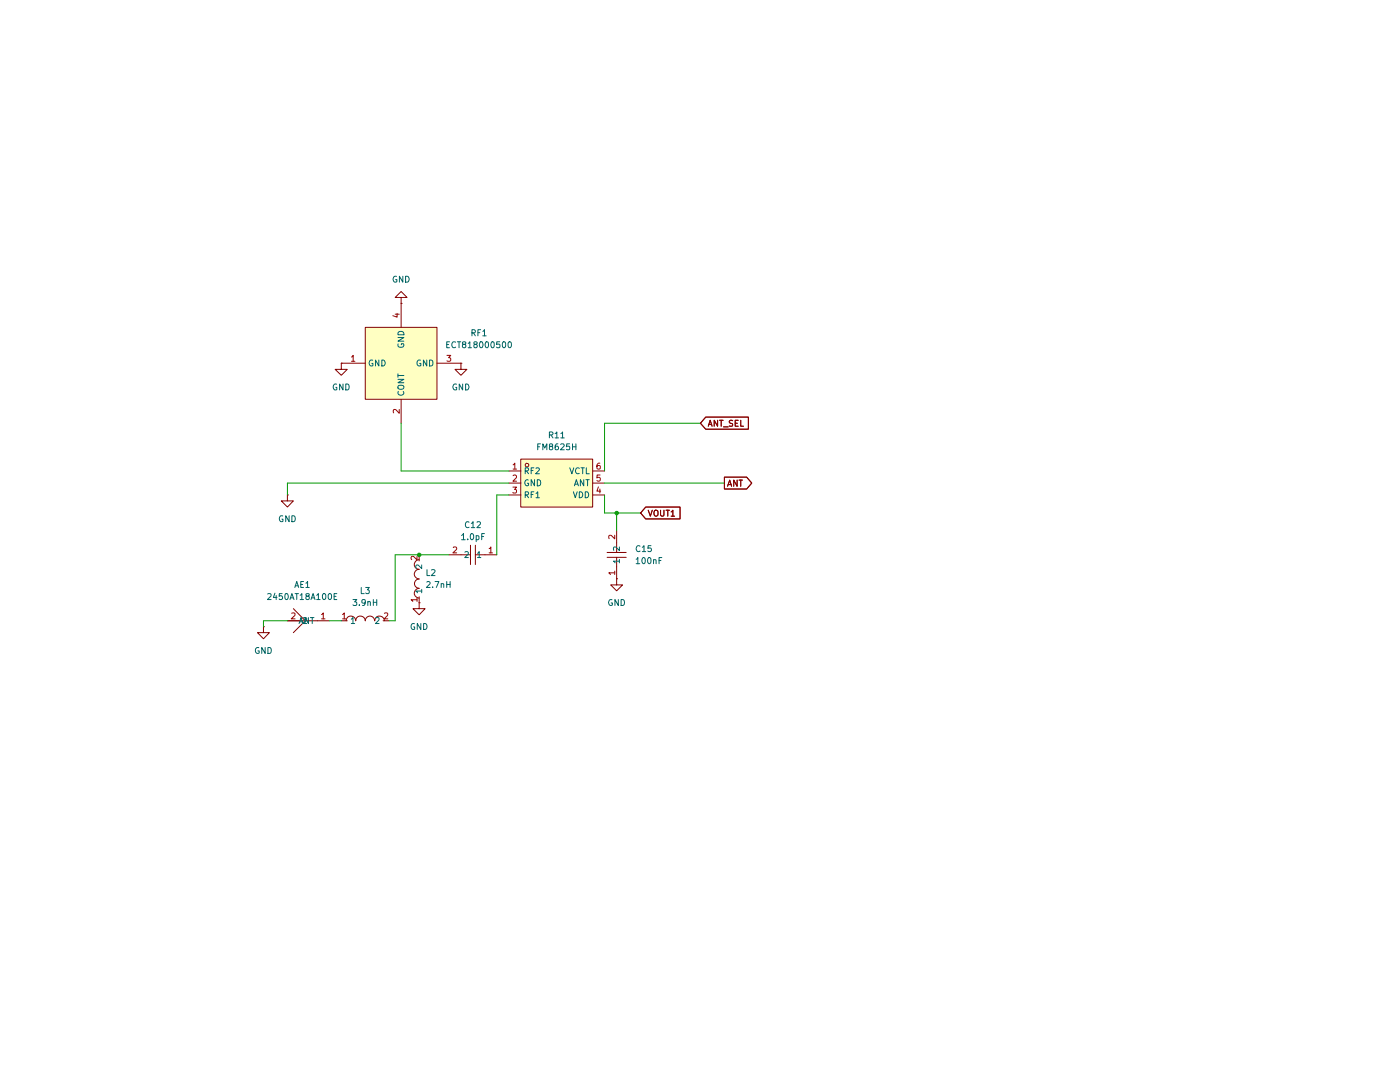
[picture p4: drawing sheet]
(kicad_sch
 (version 20260306)
 (generator "eeschema")
 (generator_version "10.0")
 (paper "A4")
 (lib_symbols
  (symbol "EasyEDA2Kicad:2450AT18A100E" (exclude_from_sim no) (in_bom yes) (on_board yes)
   (in_pos_files yes)
   (duplicate_pin_numbers_are_jumpers no)
   (property "Reference" "AE" (at 0 8.89 0) (show_name no) (do_not_autoplace no) (effects (font (size 1.27 1.27))))
   (property "Value" "2450AT18A100E" (at 0 -10.16 0) (show_name no) (do_not_autoplace no) (effects (font (size 1.27 1.27))))
   (property "Footprint" "easyeda2kicad:ANT-SMD_L3.2-W1.6" (at 0 -12.7 0) (show_name no) (do_not_autoplace no) (hide yes) (effects (font (size 1.27 1.27))))
   (property "Datasheet" "https://lcsc.com/product-detail/RF-Antenna_JOHANSON_2450AT18A100E_2450AT18A100E_C89334.html" (at 0 -15.24 0) (show_name no) (do_not_autoplace no) (hide yes) (effects (font (size 1.27 1.27))))
   (property "Description" "Mini 2.45 GHz Antenna, Johanson Technology" (at 0 0 0) (show_name no) (do_not_autoplace no) (hide yes) (effects (font (size 1.27 1.27))))
   (property "Manufacturer" "JOHANSON(约翰逊)" (at 0 -17.78 0) (show_name no) (do_not_autoplace no) (hide yes) (effects (font (size 1.27 1.27))))
   (property "MPN" "2450AT18A100E" (at 0 -20.32 0) (show_name no) (do_not_autoplace no) (hide yes) (effects (font (size 1.27 1.27))))
   (property "LCSC Part" "C89334" (at 0 -22.86 0) (show_name no) (do_not_autoplace no) (hide yes) (effects (font (size 1.27 1.27))))
   (symbol "2450AT18A100E_0_1"
    (polyline (pts (xy 0 0) (xy -2.54 2.54)) (stroke (width 0) (type default)) (fill (type none)))
    (polyline (pts (xy 0 0) (xy 0 3.81)) (stroke (width 0) (type default)) (fill (type none)))
    (polyline (pts (xy 0 0) (xy 0 -2.54)) (stroke (width 0) (type default)) (fill (type none)))
    (polyline (pts (xy 2.54 2.54) (xy 0 0)) (stroke (width 0) (type default)) (fill (type none)))
    (pin unspecified line (at 0 -5.08 90) (length 2.54) (name "ANT" (effects (font (size 1.27 1.27)))) (number "1" (effects (font (size 1.27 1.27)))))
    (pin unspecified line (at 0 3.81 270) (length 2.54) (name "2" (effects (font (size 1.27 1.27)))) (number "2" (effects (font (size 1.27 1.27))))))
   (embedded_fonts no))
  (symbol "EasyEDA2Kicad:CC0603KRX7R9BB104" (exclude_from_sim no) (in_bom yes) (on_board yes)
   (in_pos_files yes)
   (duplicate_pin_numbers_are_jumpers no)
   (property "Reference" "C" (at 0 5.08 0) (show_name no) (do_not_autoplace no) (effects (font (size 1.27 1.27))))
   (property "Value" "CC0603KRX7R9BB104" (at 0 -5.08 0) (show_name no) (do_not_autoplace no) (effects (font (size 1.27 1.27))))
   (property "Footprint" "easyeda2kicad:C0603" (at 0 -7.62 0) (show_name no) (do_not_autoplace no) (hide yes) (effects (font (size 1.27 1.27))))
   (property "Datasheet" "https://lcsc.com/product-detail/Multilayer-Ceramic-Capacitors-MLCC-SMD-SMT_100nF-104-10-50V_C14663.html" (at 0 -10.16 0) (show_name no) (do_not_autoplace no) (hide yes) (effects (font (size 1.27 1.27))))
   (property "Description" "100nF (104) ±10% 50V" (at 0 0 0) (show_name no) (do_not_autoplace no) (hide yes) (effects (font (size 1.27 1.27))))
   (property "Manufacturer" "YAGEO(国巨)" (at 0 -12.7 0) (show_name no) (do_not_autoplace no) (hide yes) (effects (font (size 1.27 1.27))))
   (property "MPN" "CC0603KRX7R9BB104" (at 0 -15.24 0) (show_name no) (do_not_autoplace no) (hide yes) (effects (font (size 1.27 1.27))))
   (property "LCSC Part" "C14663" (at 0 -17.78 0) (show_name no) (do_not_autoplace no) (hide yes) (effects (font (size 1.27 1.27))))
   (symbol "CC0603KRX7R9BB104_0_1"
    (polyline (pts (xy -0.51 0) (xy -2.54 0)) (stroke (width 0) (type default)) (fill (type none)))
    (polyline (pts (xy -0.51 -2.03) (xy -0.51 2.03)) (stroke (width 0) (type default)) (fill (type none)))
    (polyline (pts (xy 0.51 2.03) (xy 0.51 -2.03)) (stroke (width 0) (type default)) (fill (type none)))
    (polyline (pts (xy 2.54 0) (xy 0.51 0)) (stroke (width 0) (type default)) (fill (type none)))
    (pin unspecified line (at -5.08 0 0) (length 2.54) (name "1" (effects (font (size 1.27 1.27)))) (number "1" (effects (font (size 1.27 1.27)))))
    (pin unspecified line (at 5.08 0 180) (length 2.54) (name "2" (effects (font (size 1.27 1.27)))) (number "2" (effects (font (size 1.27 1.27))))))
   (embedded_fonts no))
  (symbol "EasyEDA2Kicad:ECT818000500" (exclude_from_sim no) (in_bom yes) (on_board yes)
   (in_pos_files yes)
   (duplicate_pin_numbers_are_jumpers no)
   (property "Reference" "RF" (at 0 17.78 0) (show_name no) (do_not_autoplace no) (effects (font (size 1.27 1.27))))
   (property "Value" "ECT818000500" (at 0 -17.78 0) (show_name no) (do_not_autoplace no) (effects (font (size 1.27 1.27))))
   (property "Footprint" "easyeda2kicad:ANT-SMD_ECT818000500" (at 0 -20.32 0) (show_name no) (do_not_autoplace no) (hide yes) (effects (font (size 1.27 1.27))))
   (property "Datasheet" "https://lcsc.com/product-detail/RF-Connectors-Coaxial-Connectors_ECT-ECT818000500_C437254.html" (at 0 -22.86 0) (show_name no) (do_not_autoplace no) (hide yes) (effects (font (size 1.27 1.27))))
   (property "Description" "" (at 0 0 0) (show_name no) (do_not_autoplace no) (hide yes) (effects (font (size 1.27 1.27))))
   (property "Manufacturer" "ECT(电连)" (at 0 -25.4 0) (show_name no) (do_not_autoplace no) (hide yes) (effects (font (size 1.27 1.27))))
   (property "MPN" "ECT818000500" (at 0 -27.94 0) (show_name no) (do_not_autoplace no) (hide yes) (effects (font (size 1.27 1.27))))
   (property "LCSC Part" "C437254" (at 0 -30.48 0) (show_name no) (do_not_autoplace no) (hide yes) (effects (font (size 1.27 1.27))))
   (symbol "ECT818000500_0_1"
    (rectangle (start -7.62 7.62) (end 7.62 -7.62) (stroke (width 0) (type default)) (fill (type background)))
    (pin unspecified line (at -12.7 0 0) (length 5.08) (name "GND" (effects (font (size 1.27 1.27)))) (number "1" (effects (font (size 1.27 1.27)))))
    (pin unspecified line (at 0 -12.7 90) (length 5.08) (name "CONT" (effects (font (size 1.27 1.27)))) (number "2" (effects (font (size 1.27 1.27)))))
    (pin unspecified line (at 12.7 0 180) (length 5.08) (name "GND" (effects (font (size 1.27 1.27)))) (number "3" (effects (font (size 1.27 1.27)))))
    (pin unspecified line (at 0 12.7 270) (length 5.08) (name "GND" (effects (font (size 1.27 1.27)))) (number "4" (effects (font (size 1.27 1.27))))))
   (embedded_fonts no))
  (symbol "EasyEDA2Kicad:FM8625H" (exclude_from_sim no) (in_bom yes) (on_board yes)
   (in_pos_files yes)
   (duplicate_pin_numbers_are_jumpers no)
   (property "Reference" "R11" (at 0 10.16 0) (show_name no) (do_not_autoplace no) (effects (font (size 1.27 1.27))))
   (property "Value" "FM8625H" (at 0 7.62 0) (show_name no) (do_not_autoplace no) (effects (font (size 1.27 1.27))))
   (property "Footprint" "easyeda2kicad:DFN-6_L1.1-W0.7-P0.40-BL" (at 0 -10.16 0) (show_name no) (do_not_autoplace no) (hide yes) (effects (font (size 1.27 1.27))))
   (property "Datasheet" "https://www.lcsc.com/datasheet/C2857391.pdf" (at 0 -12.7 0) (show_name no) (do_not_autoplace no) (hide yes) (effects (font (size 1.27 1.27))))
   (property "Description" "" (at 0 0 0) (show_name no) (do_not_autoplace no) (hide yes) (effects (font (size 1.27 1.27))))
   (property "Manufacturer" "FM(富满)" (at 0 -15.24 0) (show_name no) (do_not_autoplace no) (hide yes) (effects (font (size 1.27 1.27))))
   (property "MPN" "FM8625H" (at 0 -17.78 0) (show_name no) (do_not_autoplace no) (hide yes) (effects (font (size 1.27 1.27))))
   (property "LCSC Part" "C2857391" (at 0 -20.32 0) (show_name no) (do_not_autoplace no) (hide yes) (effects (font (size 1.27 1.27))))
   (symbol "FM8625H_0_1"
    (rectangle (start -7.62 5.08) (end 7.62 -5.08) (stroke (width 0) (type default)) (fill (type background)))
    (circle (center -6.35 3.81) (radius 0.38) (stroke (width 0) (type default)) (fill (type none)))
    (pin unspecified line (at -10.16 2.54 0) (length 2.54) (name "RF2" (effects (font (size 1.27 1.27)))) (number "1" (effects (font (size 1.27 1.27)))))
    (pin unspecified line (at -10.16 0 0) (length 2.54) (name "GND" (effects (font (size 1.27 1.27)))) (number "2" (effects (font (size 1.27 1.27)))))
    (pin unspecified line (at -10.16 -2.54 0) (length 2.54) (name "RF1" (effects (font (size 1.27 1.27)))) (number "3" (effects (font (size 1.27 1.27)))))
    (pin unspecified line (at 10.16 -2.54 180) (length 2.54) (name "VDD" (effects (font (size 1.27 1.27)))) (number "4" (effects (font (size 1.27 1.27)))))
    (pin unspecified line (at 10.16 2.54 180) (length 2.54) (name "VCTL" (effects (font (size 1.27 1.27)))) (number "6" (effects (font (size 1.27 1.27))))))
   (symbol "FM8625H_1_1"
    (pin unspecified line (at 10.16 0 180) (length 2.54) (name "ANT" (effects (font (size 1.27 1.27)))) (number "5" (effects (font (size 1.27 1.27))))))
   (embedded_fonts no))
  (symbol "EasyEDA2Kicad:GJM0335C1E1R0WB01D" (exclude_from_sim no) (in_bom yes) (on_board yes)
   (in_pos_files yes)
   (duplicate_pin_numbers_are_jumpers no)
   (property "Reference" "C" (at 0 10.16 0) (show_name no) (do_not_autoplace no) (effects (font (size 1.27 1.27))))
   (property "Value" "GJM0335C1E1R0WB01D" (at 0 -10.16 0) (show_name no) (do_not_autoplace no) (effects (font (size 1.27 1.27))))
   (property "Footprint" "easyeda2kicad:C0201" (at 0 -12.7 0) (show_name no) (do_not_autoplace no) (hide yes) (effects (font (size 1.27 1.27))))
   (property "Datasheet" "https://lcsc.com/product-detail/Others_Murata-Electronics_GJM0335C1E1R0WB01D_Murata-Electronics-GJM0335C1E1R0WB01D_C185624.html" (at 0 -15.24 0) (show_name no) (do_not_autoplace no) (hide yes) (effects (font (size 1.27 1.27))))
   (property "Description" "" (at 0 0 0) (show_name no) (do_not_autoplace no) (hide yes) (effects (font (size 1.27 1.27))))
   (property "Manufacturer" "muRata(村田)" (at 0 -17.78 0) (show_name no) (do_not_autoplace no) (hide yes) (effects (font (size 1.27 1.27))))
   (property "MPN" "GJM0335C1E1R0WB01D" (at 0 -20.32 0) (show_name no) (do_not_autoplace no) (hide yes) (effects (font (size 1.27 1.27))))
   (property "LCSC Part" "C185624" (at 0 -22.86 0) (show_name no) (do_not_autoplace no) (hide yes) (effects (font (size 1.27 1.27))))
   (symbol "GJM0335C1E1R0WB01D_0_1"
    (polyline (pts (xy -2.03 0.51) (xy 2.03 0.51)) (stroke (width 0) (type default)) (fill (type none)))
    (polyline (pts (xy 0 2.54) (xy 0 0.51)) (stroke (width 0) (type default)) (fill (type none)))
    (polyline (pts (xy 0 -0.51) (xy 0 -2.54)) (stroke (width 0) (type default)) (fill (type none)))
    (polyline (pts (xy 2.03 -0.51) (xy -2.03 -0.51)) (stroke (width 0) (type default)) (fill (type none)))
    (pin unspecified line (at 0 -5.08 90) (length 2.54) (name "1" (effects (font (size 1.27 1.27)))) (number "1" (effects (font (size 1.27 1.27)))))
    (pin unspecified line (at 0 5.08 270) (length 2.54) (name "2" (effects (font (size 1.27 1.27)))) (number "2" (effects (font (size 1.27 1.27))))))
   (embedded_fonts no))
  (symbol "EasyEDA2Kicad:LQP03HQ2N7B02D" (exclude_from_sim no) (in_bom yes) (on_board yes)
   (in_pos_files yes)
   (duplicate_pin_numbers_are_jumpers no)
   (property "Reference" "L" (at 0 5.08 0) (show_name no) (do_not_autoplace no) (effects (font (size 1.27 1.27))))
   (property "Value" "LQP03HQ2N7B02D" (at 0 -5.08 0) (show_name no) (do_not_autoplace no) (effects (font (size 1.27 1.27))))
   (property "Footprint" "easyeda2kicad:L0201" (at 0 -7.62 0) (show_name no) (do_not_autoplace no) (hide yes) (effects (font (size 1.27 1.27))))
   (property "Datasheet" "https://www.lcsc.com/datasheet/C7216765.pdf" (at 0 -10.16 0) (show_name no) (do_not_autoplace no) (hide yes) (effects (font (size 1.27 1.27))))
   (property "Description" "" (at 0 0 0) (show_name no) (do_not_autoplace no) (hide yes) (effects (font (size 1.27 1.27))))
   (property "Manufacturer" "muRata(村田)" (at 0 -12.7 0) (show_name no) (do_not_autoplace no) (hide yes) (effects (font (size 1.27 1.27))))
   (property "MPN" "LQP03HQ2N7B02D" (at 0 -15.24 0) (show_name no) (do_not_autoplace no) (hide yes) (effects (font (size 1.27 1.27))))
   (property "LCSC Part" "C7216765" (at 0 -17.78 0) (show_name no) (do_not_autoplace no) (hide yes) (effects (font (size 1.27 1.27))))
   (symbol "LQP03HQ2N7B02D_0_1"
    (arc (start -4.06 0.01) (mid -3.035 1.0102) (end -2.03 -0.01) (stroke (width 0) (type default)) (fill (type none)))
    (arc (start -2.03 0.01) (mid -1.005 1.0102) (end 0 -0.01) (stroke (width 0) (type default)) (fill (type none)))
    (arc (start 0 0.01) (mid 1.0249 1.0101) (end 2.03 -0.01) (stroke (width 0) (type default)) (fill (type none)))
    (arc (start 2.03 0.01) (mid 3.0549 1.0101) (end 4.06 -0.01) (stroke (width 0) (type default)) (fill (type none)))
    (pin unspecified line (at -5.08 0 0) (length 1.27) (name "1" (effects (font (size 1.27 1.27)))) (number "1" (effects (font (size 1.27 1.27)))))
    (pin unspecified line (at 5.08 0 180) (length 1.27) (name "2" (effects (font (size 1.27 1.27)))) (number "2" (effects (font (size 1.27 1.27))))))
   (embedded_fonts no))
  (symbol "EasyEDA2Kicad:LQP03HQ3N9B02D" (exclude_from_sim no) (in_bom yes) (on_board yes)
   (in_pos_files yes)
   (duplicate_pin_numbers_are_jumpers no)
   (property "Reference" "L" (at 0 5.08 0) (show_name no) (do_not_autoplace no) (effects (font (size 1.27 1.27))))
   (property "Value" "LQP03HQ3N9B02D" (at 0 -5.08 0) (show_name no) (do_not_autoplace no) (effects (font (size 1.27 1.27))))
   (property "Footprint" "easyeda2kicad:L0201" (at 0 -7.62 0) (show_name no) (do_not_autoplace no) (hide yes) (effects (font (size 1.27 1.27))))
   (property "Datasheet" "https://www.lcsc.com/datasheet/C337939.pdf" (at 0 -10.16 0) (show_name no) (do_not_autoplace no) (hide yes) (effects (font (size 1.27 1.27))))
   (property "Description" "" (at 0 0 0) (show_name no) (do_not_autoplace no) (hide yes) (effects (font (size 1.27 1.27))))
   (property "Manufacturer" "muRata(村田)" (at 0 -12.7 0) (show_name no) (do_not_autoplace no) (hide yes) (effects (font (size 1.27 1.27))))
   (property "MPN" "LQP03HQ3N9B02D" (at 0 -15.24 0) (show_name no) (do_not_autoplace no) (hide yes) (effects (font (size 1.27 1.27))))
   (property "LCSC Part" "C337939" (at 0 -17.78 0) (show_name no) (do_not_autoplace no) (hide yes) (effects (font (size 1.27 1.27))))
   (symbol "LQP03HQ3N9B02D_0_1"
    (arc (start -4.06 0.01) (mid -3.035 1.0102) (end -2.03 -0.01) (stroke (width 0) (type default)) (fill (type none)))
    (arc (start -2.03 0.01) (mid -1.005 1.0102) (end 0 -0.01) (stroke (width 0) (type default)) (fill (type none)))
    (arc (start 0 0.01) (mid 1.0249 1.0101) (end 2.03 -0.01) (stroke (width 0) (type default)) (fill (type none)))
    (arc (start 2.03 0.01) (mid 3.0549 1.0101) (end 4.06 -0.01) (stroke (width 0) (type default)) (fill (type none)))
    (pin unspecified line (at -5.08 0 0) (length 1.27) (name "1" (effects (font (size 1.27 1.27)))) (number "1" (effects (font (size 1.27 1.27)))))
    (pin unspecified line (at 5.08 0 180) (length 1.27) (name "2" (effects (font (size 1.27 1.27)))) (number "2" (effects (font (size 1.27 1.27))))))
   (embedded_fonts no))
  (symbol "power:GND"
   (power global)
   (pin_numbers (hide yes))
   (pin_names
    (offset 0) (hide yes)) (exclude_from_sim no) (in_bom yes) (on_board yes)
   (in_pos_files yes)
   (duplicate_pin_numbers_are_jumpers no)
   (property "Reference" "#PWR" (at 0 -6.35 0) (show_name no) (do_not_autoplace no) (hide yes) (effects (font (size 1.27 1.27))))
   (property "Value" "GND" (at 0 -3.81 0) (show_name no) (do_not_autoplace no) (effects (font (size 1.27 1.27))))
   (property "Footprint" "" (at 0 0 0) (show_name no) (do_not_autoplace no) (hide yes) (effects (font (size 1.27 1.27))))
   (property "Datasheet" "" (at 0 0 0) (show_name no) (do_not_autoplace no) (hide yes) (effects (font (size 1.27 1.27))))
   (property "Description" "Power symbol creates a global label with name \"GND\" , ground" (at 0 0 0) (show_name no) (do_not_autoplace no) (hide yes) (effects (font (size 1.27 1.27))))
   (symbol "GND_0_1"
    (polyline (pts (xy 0 0) (xy 0 -1.27) (xy 1.27 -1.27) (xy 0 -2.54) (xy -1.27 -1.27) (xy 0 -1.27)) (stroke (width 0) (type default)) (fill (type none))))
   (symbol "GND_1_1"
    (pin power_in line (at 0 0 270) (length 0) (name "" (effects (font (size 1.27 1.27)))) (number "1" (effects (font (size 1.27 1.27))))))
   (embedded_fonts no)))
 (junction
  (at 88.9 107.95)
  (diameter 0)
  (color 0 0 0 0))
 (junction
  (at 130.81 99.06)
  (diameter 0)
  (color 0 0 0 0))
 (wire
  (pts (xy 88.9 107.95) (xy 95.25 107.95))
  (stroke (width 0) (type default)))
 (wire
  (pts (xy 135.89 99.06) (xy 130.81 99.06))
  (stroke (width 0) (type default)))
 (wire
  (pts (xy 83.82 121.92) (xy 83.82 107.95))
  (stroke (width 0) (type default)))
 (wire
  (pts (xy 107.95 92.71) (xy 60.96 92.71))
  (stroke (width 0) (type default)))
 (wire
  (pts (xy 105.41 95.25) (xy 105.41 107.95))
  (stroke (width 0) (type default)))
 (wire
  (pts (xy 85.09 90.17) (xy 85.09 80.01))
  (stroke (width 0) (type default)))
 (wire
  (pts (xy 128.27 99.06) (xy 128.27 95.25))
  (stroke (width 0) (type default)))
 (wire
  (pts (xy 60.96 121.92) (xy 55.88 121.92))
  (stroke (width 0) (type default)))
 (wire
  (pts (xy 83.82 107.95) (xy 88.9 107.95))
  (stroke (width 0) (type default)))
 (wire
  (pts (xy 128.27 80.01) (xy 148.59 80.01))
  (stroke (width 0) (type default)))
 (wire
  (pts (xy 107.95 95.25) (xy 105.41 95.25))
  (stroke (width 0) (type default)))
 (wire
  (pts (xy 69.85 121.92) (xy 72.39 121.92))
  (stroke (width 0) (type default)))
 (wire
  (pts (xy 128.27 92.71) (xy 153.67 92.71))
  (stroke (width 0) (type default)))
 (wire
  (pts (xy 60.96 92.71) (xy 60.96 95.25))
  (stroke (width 0) (type default)))
 (wire
  (pts (xy 130.81 99.06) (xy 130.81 102.87))
  (stroke (width 0) (type default)))
 (wire
  (pts (xy 82.55 121.92) (xy 83.82 121.92))
  (stroke (width 0) (type default)))
 (wire
  (pts (xy 128.27 80.01) (xy 128.27 90.17))
  (stroke (width 0) (type default)))
 (wire
  (pts (xy 55.88 121.92) (xy 55.88 123.19))
  (stroke (width 0) (type default)))
 (wire
  (pts (xy 107.95 90.17) (xy 85.09 90.17))
  (stroke (width 0) (type default)))
 (wire
  (pts (xy 130.81 99.06) (xy 128.27 99.06))
  (stroke (width 0) (type default)))
 (global_label "VOUT1"
  (shape input)
  (at 135.89 99.06 0)
  (fields_autoplaced yes)
  (effects (font (size 1.27 1.27)) (justify left))
  (property "Intersheetrefs" "${INTERSHEET_REFS}" (at 144.8019 99.06 0) (hide yes) (show_name no) (do_not_autoplace no) (effects (font (size 1.27 1.27)) (justify left))))
 (global_label "ANT"
  (shape output)
  (at 153.67 92.71 0)
  (fields_autoplaced yes)
  (effects (font (size 1.27 1.27)) (justify left))
  (property "Intersheetrefs" "${INTERSHEET_REFS}" (at 160.0419 92.71 0) (hide yes) (show_name no) (do_not_autoplace no) (effects (font (size 1.27 1.27)) (justify left))))
 (global_label "ANT_SEL"
  (shape input)
  (at 148.59 80.01 0)
  (fields_autoplaced yes)
  (effects (font (size 1.27 1.27)) (justify left))
  (property "Intersheetrefs" "${INTERSHEET_REFS}" (at 159.3161 80.01 0) (hide yes) (show_name no) (do_not_autoplace no) (effects (font (size 1.27 1.27)) (justify left))))
 (symbol
  (lib_id "power:GND")
  (at 55.88 123.19 0)
  (unit 1)
  (body_style 1)
  (exclude_from_sim no)
  (in_bom yes)
  (on_board yes)
  (in_pos_files yes)
  (dnp no)
  (fields_autoplaced yes)
  (property "Reference" "#PWR042" (at 55.88 129.54 0) (hide yes) (show_name no) (do_not_autoplace no) (effects (font (size 1.27 1.27))))
  (property "Value" "GND" (at 55.88 128.27 0) (show_name no) (do_not_autoplace no) (effects (font (size 1.27 1.27))))
  (property "Footprint" "" (at 55.88 123.19 0) (hide yes) (show_name no) (do_not_autoplace no) (effects (font (size 1.27 1.27))))
  (property "Datasheet" "" (at 55.88 123.19 0) (hide yes) (show_name no) (do_not_autoplace no) (effects (font (size 1.27 1.27))))
  (property "Description" "Power symbol creates a global label with name \"GND\" , ground" (at 55.88 123.19 0) (hide yes) (show_name no) (do_not_autoplace no) (effects (font (size 1.27 1.27))))
  (pin "1"))
 (symbol
  (lib_id "power:GND")
  (at 130.81 113.03 0)
  (unit 1)
  (body_style 1)
  (exclude_from_sim no)
  (in_bom yes)
  (on_board yes)
  (in_pos_files yes)
  (dnp no)
  (fields_autoplaced yes)
  (property "Reference" "#PWR047" (at 130.81 119.38 0) (hide yes) (show_name no) (do_not_autoplace no) (effects (font (size 1.27 1.27))))
  (property "Value" "GND" (at 130.81 118.11 0) (show_name no) (do_not_autoplace no) (effects (font (size 1.27 1.27))))
  (property "Footprint" "" (at 130.81 113.03 0) (hide yes) (show_name no) (do_not_autoplace no) (effects (font (size 1.27 1.27))))
  (property "Datasheet" "" (at 130.81 113.03 0) (hide yes) (show_name no) (do_not_autoplace no) (effects (font (size 1.27 1.27))))
  (property "Description" "Power symbol creates a global label with name \"GND\" , ground" (at 130.81 113.03 0) (hide yes) (show_name no) (do_not_autoplace no) (effects (font (size 1.27 1.27))))
  (pin "1"))
 (symbol
  (lib_id "EasyEDA2Kicad:2450AT18A100E")
  (at 64.77 121.92 90)
  (unit 1)
  (body_style 1)
  (exclude_from_sim no)
  (in_bom yes)
  (on_board yes)
  (in_pos_files yes)
  (dnp no)
  (fields_autoplaced yes)
  (property "Reference" "AE1" (at 64.135 114.3 90) (show_name no) (do_not_autoplace no) (effects (font (size 1.27 1.27))))
  (property "Value" "2450AT18A100E" (at 64.135 116.84 90) (show_name no) (do_not_autoplace no) (effects (font (size 1.27 1.27))))
  (property "Footprint" "easyeda2kicad:ANT-SMD_L3.2-W1.6" (at 77.47 121.92 0) (hide yes) (show_name no) (do_not_autoplace no) (effects (font (size 1.27 1.27))))
  (property "Datasheet" "https://lcsc.com/product-detail/RF-Antenna_JOHANSON_2450AT18A100E_2450AT18A100E_C89334.html" (at 80.01 121.92 0) (hide yes) (show_name no) (do_not_autoplace no) (effects (font (size 1.27 1.27))))
  (property "Description" "Mini 2.45 GHz Antenna, Johanson Technology" (at 64.77 121.92 0) (hide yes) (show_name no) (do_not_autoplace no) (effects (font (size 1.27 1.27))))
  (property "Manufacturer" "JOHANSON(约翰逊)" (at 82.55 121.92 0) (hide yes) (show_name no) (do_not_autoplace no) (effects (font (size 1.27 1.27))))
  (property "MPN" "2450AT18A100E" (at 85.09 121.92 0) (hide yes) (show_name no) (do_not_autoplace no) (effects (font (size 1.27 1.27))))
  (property "LCSC Part" "C89334" (at 87.63 121.92 0) (hide yes) (show_name no) (do_not_autoplace no) (effects (font (size 1.27 1.27))))
  (pin "2")
  (pin "1"))
 (symbol
  (lib_id "power:GND")
  (at 60.96 95.25 0)
  (unit 1)
  (body_style 1)
  (exclude_from_sim no)
  (in_bom yes)
  (on_board yes)
  (in_pos_files yes)
  (dnp no)
  (fields_autoplaced yes)
  (property "Reference" "#PWR041" (at 60.96 101.6 0) (hide yes) (show_name no) (do_not_autoplace no) (effects (font (size 1.27 1.27))))
  (property "Value" "GND" (at 60.96 100.33 0) (show_name no) (do_not_autoplace no) (effects (font (size 1.27 1.27))))
  (property "Footprint" "" (at 60.96 95.25 0) (hide yes) (show_name no) (do_not_autoplace no) (effects (font (size 1.27 1.27))))
  (property "Datasheet" "" (at 60.96 95.25 0) (hide yes) (show_name no) (do_not_autoplace no) (effects (font (size 1.27 1.27))))
  (property "Description" "Power symbol creates a global label with name \"GND\" , ground" (at 60.96 95.25 0) (hide yes) (show_name no) (do_not_autoplace no) (effects (font (size 1.27 1.27))))
  (pin "1"))
 (symbol
  (lib_id "power:GND")
  (at 97.79 67.31 0)
  (unit 1)
  (body_style 1)
  (exclude_from_sim no)
  (in_bom yes)
  (on_board yes)
  (in_pos_files yes)
  (dnp no)
  (fields_autoplaced yes)
  (property "Reference" "#PWR045" (at 97.79 73.66 0) (hide yes) (show_name no) (do_not_autoplace no) (effects (font (size 1.27 1.27))))
  (property "Value" "GND" (at 97.79 72.39 0) (show_name no) (do_not_autoplace no) (effects (font (size 1.27 1.27))))
  (property "Footprint" "" (at 97.79 67.31 0) (hide yes) (show_name no) (do_not_autoplace no) (effects (font (size 1.27 1.27))))
  (property "Datasheet" "" (at 97.79 67.31 0) (hide yes) (show_name no) (do_not_autoplace no) (effects (font (size 1.27 1.27))))
  (property "Description" "Power symbol creates a global label with name \"GND\" , ground" (at 97.79 67.31 0) (hide yes) (show_name no) (do_not_autoplace no) (effects (font (size 1.27 1.27))))
  (pin "1"))
 (symbol
  (lib_id "power:GND")
  (at 88.9 118.11 0)
  (unit 1)
  (body_style 1)
  (exclude_from_sim no)
  (in_bom yes)
  (on_board yes)
  (in_pos_files yes)
  (dnp no)
  (fields_autoplaced yes)
  (property "Reference" "#PWR043" (at 88.9 124.46 0) (hide yes) (show_name no) (do_not_autoplace no) (effects (font (size 1.27 1.27))))
  (property "Value" "GND" (at 88.9 123.19 0) (show_name no) (do_not_autoplace no) (effects (font (size 1.27 1.27))))
  (property "Footprint" "" (at 88.9 118.11 0) (hide yes) (show_name no) (do_not_autoplace no) (effects (font (size 1.27 1.27))))
  (property "Datasheet" "" (at 88.9 118.11 0) (hide yes) (show_name no) (do_not_autoplace no) (effects (font (size 1.27 1.27))))
  (property "Description" "Power symbol creates a global label with name \"GND\" , ground" (at 88.9 118.11 0) (hide yes) (show_name no) (do_not_autoplace no) (effects (font (size 1.27 1.27))))
  (pin "1"))
 (symbol
  (lib_id "EasyEDA2Kicad:LQP03HQ2N7B02D")
  (at 88.9 113.03 90)
  (unit 1)
  (body_style 1)
  (exclude_from_sim no)
  (in_bom yes)
  (on_board yes)
  (in_pos_files yes)
  (dnp no)
  (fields_autoplaced yes)
  (property "Reference" "L2" (at 90.17 111.7599 90) (show_name no) (do_not_autoplace no) (effects (font (size 1.27 1.27)) (justify right)))
  (property "Value" "2.7nH" (at 90.17 114.2999 90) (show_name no) (do_not_autoplace no) (effects (font (size 1.27 1.27)) (justify right)))
  (property "Footprint" "easyeda2kicad:L0201" (at 96.52 113.03 0) (hide yes) (show_name no) (do_not_autoplace no) (effects (font (size 1.27 1.27))))
  (property "Datasheet" "https://www.lcsc.com/datasheet/C7216765.pdf" (at 99.06 113.03 0) (hide yes) (show_name no) (do_not_autoplace no) (effects (font (size 1.27 1.27))))
  (property "Description" "" (at 88.9 113.03 0) (hide yes) (show_name no) (do_not_autoplace no) (effects (font (size 1.27 1.27))))
  (property "Manufacturer" "muRata(村田)" (at 101.6 113.03 0) (hide yes) (show_name no) (do_not_autoplace no) (effects (font (size 1.27 1.27))))
  (property "MPN" "LQP03HQ2N7B02D" (at 104.14 113.03 0) (hide yes) (show_name no) (do_not_autoplace no) (effects (font (size 1.27 1.27))))
  (property "LCSC Part" "C7216765" (at 106.68 113.03 0) (hide yes) (show_name no) (do_not_autoplace no) (effects (font (size 1.27 1.27))))
  (pin "1")
  (pin "2"))
 (symbol
  (lib_id "EasyEDA2Kicad:GJM0335C1E1R0WB01D")
  (at 100.33 107.95 90)
  (unit 1)
  (body_style 1)
  (exclude_from_sim no)
  (in_bom yes)
  (on_board yes)
  (in_pos_files yes)
  (dnp no)
  (fields_autoplaced yes)
  (property "Reference" "C12" (at 100.33 101.6 90) (show_name no) (do_not_autoplace no) (effects (font (size 1.27 1.27))))
  (property "Value" "1.0pF" (at 100.33 104.14 90) (show_name no) (do_not_autoplace no) (effects (font (size 1.27 1.27))))
  (property "Footprint" "easyeda2kicad:C0201" (at 113.03 107.95 0) (hide yes) (show_name no) (do_not_autoplace no) (effects (font (size 1.27 1.27))))
  (property "Datasheet" "https://lcsc.com/product-detail/Others_Murata-Electronics_GJM0335C1E1R0WB01D_Murata-Electronics-GJM0335C1E1R0WB01D_C185624.html" (at 115.57 107.95 0) (hide yes) (show_name no) (do_not_autoplace no) (effects (font (size 1.27 1.27))))
  (property "Description" "" (at 100.33 107.95 0) (hide yes) (show_name no) (do_not_autoplace no) (effects (font (size 1.27 1.27))))
  (property "Manufacturer" "muRata(村田)" (at 118.11 107.95 0) (hide yes) (show_name no) (do_not_autoplace no) (effects (font (size 1.27 1.27))))
  (property "MPN" "GJM0335C1E1R0WB01D" (at 120.65 107.95 0) (hide yes) (show_name no) (do_not_autoplace no) (effects (font (size 1.27 1.27))))
  (property "LCSC Part" "C185624" (at 123.19 107.95 0) (hide yes) (show_name no) (do_not_autoplace no) (effects (font (size 1.27 1.27))))
  (pin "2")
  (pin "1"))
 (symbol
  (lib_id "EasyEDA2Kicad:ECT818000500")
  (at 85.09 67.31 0)
  (unit 1)
  (body_style 1)
  (exclude_from_sim no)
  (in_bom yes)
  (on_board yes)
  (in_pos_files yes)
  (dnp no)
  (fields_autoplaced yes)
  (property "Reference" "RF1" (at 101.6 60.8898 0) (show_name no) (do_not_autoplace no) (effects (font (size 1.27 1.27))))
  (property "Value" "ECT818000500" (at 101.6 63.4298 0) (show_name no) (do_not_autoplace no) (effects (font (size 1.27 1.27))))
  (property "Footprint" "easyeda2kicad:ANT-SMD_ECT818000500" (at 85.09 87.63 0) (hide yes) (show_name no) (do_not_autoplace no) (effects (font (size 1.27 1.27))))
  (property "Datasheet" "https://lcsc.com/product-detail/RF-Connectors-Coaxial-Connectors_ECT-ECT818000500_C437254.html" (at 85.09 90.17 0) (hide yes) (show_name no) (do_not_autoplace no) (effects (font (size 1.27 1.27))))
  (property "Description" "" (at 85.09 67.31 0) (hide yes) (show_name no) (do_not_autoplace no) (effects (font (size 1.27 1.27))))
  (property "Manufacturer" "ECT(电连)" (at 85.09 92.71 0) (hide yes) (show_name no) (do_not_autoplace no) (effects (font (size 1.27 1.27))))
  (property "MPN" "ECT818000500" (at 85.09 95.25 0) (hide yes) (show_name no) (do_not_autoplace no) (effects (font (size 1.27 1.27))))
  (property "LCSC Part" "C437254" (at 85.09 97.79 0) (hide yes) (show_name no) (do_not_autoplace no) (effects (font (size 1.27 1.27))))
  (pin "1")
  (pin "2")
  (pin "3")
  (pin "4"))
 (symbol
  (lib_id "EasyEDA2Kicad:CC0603KRX7R9BB104")
  (at 130.81 107.95 90)
  (unit 1)
  (body_style 1)
  (exclude_from_sim no)
  (in_bom yes)
  (on_board yes)
  (in_pos_files yes)
  (dnp no)
  (fields_autoplaced yes)
  (property "Reference" "C15" (at 134.62 106.6799 90) (show_name no) (do_not_autoplace no) (effects (font (size 1.27 1.27)) (justify right)))
  (property "Value" "100nF" (at 134.62 109.2199 90) (show_name no) (do_not_autoplace no) (effects (font (size 1.27 1.27)) (justify right)))
  (property "Footprint" "easyeda2kicad:C0603" (at 138.43 107.95 0) (hide yes) (show_name no) (do_not_autoplace no) (effects (font (size 1.27 1.27))))
  (property "Datasheet" "https://lcsc.com/product-detail/Multilayer-Ceramic-Capacitors-MLCC-SMD-SMT_100nF-104-10-50V_C14663.html" (at 140.97 107.95 0) (hide yes) (show_name no) (do_not_autoplace no) (effects (font (size 1.27 1.27))))
  (property "Description" "100nF (104) ±10% 50V" (at 130.81 107.95 0) (hide yes) (show_name no) (do_not_autoplace no) (effects (font (size 1.27 1.27))))
  (property "Manufacturer" "YAGEO(国巨)" (at 143.51 107.95 0) (hide yes) (show_name no) (do_not_autoplace no) (effects (font (size 1.27 1.27))))
  (property "MPN" "CC0603KRX7R9BB104" (at 146.05 107.95 0) (hide yes) (show_name no) (do_not_autoplace no) (effects (font (size 1.27 1.27))))
  (property "LCSC Part" "C14663" (at 148.59 107.95 0) (hide yes) (show_name no) (do_not_autoplace no) (effects (font (size 1.27 1.27))))
  (pin "1")
  (pin "2"))
 (symbol
  (lib_id "EasyEDA2Kicad:LQP03HQ3N9B02D")
  (at 77.47 121.92 0)
  (unit 1)
  (body_style 1)
  (exclude_from_sim no)
  (in_bom yes)
  (on_board yes)
  (in_pos_files yes)
  (dnp no)
  (fields_autoplaced yes)
  (property "Reference" "L3" (at 77.47 115.57 0) (show_name no) (do_not_autoplace no) (effects (font (size 1.27 1.27))))
  (property "Value" "3.9nH" (at 77.47 118.11 0) (show_name no) (do_not_autoplace no) (effects (font (size 1.27 1.27))))
  (property "Footprint" "easyeda2kicad:L0201" (at 77.47 129.54 0) (hide yes) (show_name no) (do_not_autoplace no) (effects (font (size 1.27 1.27))))
  (property "Datasheet" "https://www.lcsc.com/datasheet/C337939.pdf" (at 77.47 132.08 0) (hide yes) (show_name no) (do_not_autoplace no) (effects (font (size 1.27 1.27))))
  (property "Description" "" (at 77.47 121.92 0) (hide yes) (show_name no) (do_not_autoplace no) (effects (font (size 1.27 1.27))))
  (property "Manufacturer" "muRata(村田)" (at 77.47 134.62 0) (hide yes) (show_name no) (do_not_autoplace no) (effects (font (size 1.27 1.27))))
  (property "MPN" "LQP03HQ3N9B02D" (at 77.47 137.16 0) (hide yes) (show_name no) (do_not_autoplace no) (effects (font (size 1.27 1.27))))
  (property "LCSC Part" "C337939" (at 77.47 139.7 0) (hide yes) (show_name no) (do_not_autoplace no) (effects (font (size 1.27 1.27))))
  (pin "1")
  (pin "2"))
 (symbol
  (lib_id "EasyEDA2Kicad:FM8625H")
  (at 118.11 92.71 0)
  (unit 1)
  (body_style 1)
  (exclude_from_sim no)
  (in_bom yes)
  (on_board yes)
  (in_pos_files yes)
  (dnp no)
  (fields_autoplaced yes)
  (property "Reference" "R11" (at 118.11 82.55 0) (show_name no) (do_not_autoplace no) (effects (font (size 1.27 1.27))))
  (property "Value" "FM8625H" (at 118.11 85.09 0) (show_name no) (do_not_autoplace no) (effects (font (size 1.27 1.27))))
  (property "Footprint" "easyeda2kicad:DFN-6_L1.1-W0.7-P0.40-BL" (at 118.11 102.87 0) (hide yes) (show_name no) (do_not_autoplace no) (effects (font (size 1.27 1.27))))
  (property "Datasheet" "https://www.lcsc.com/datasheet/C2857391.pdf" (at 118.11 105.41 0) (hide yes) (show_name no) (do_not_autoplace no) (effects (font (size 1.27 1.27))))
  (property "Description" "" (at 118.11 92.71 0) (hide yes) (show_name no) (do_not_autoplace no) (effects (font (size 1.27 1.27))))
  (property "Manufacturer" "FM(富满)" (at 118.11 107.95 0) (hide yes) (show_name no) (do_not_autoplace no) (effects (font (size 1.27 1.27))))
  (property "MPN" "FM8625H" (at 118.11 110.49 0) (hide yes) (show_name no) (do_not_autoplace no) (effects (font (size 1.27 1.27))))
  (property "LCSC Part" "C2857391" (at 118.11 113.03 0) (hide yes) (show_name no) (do_not_autoplace no) (effects (font (size 1.27 1.27))))
  (pin "3")
  (pin "6")
  (pin "1")
  (pin "4")
  (pin "5")
  (pin "2"))
 (symbol
  (lib_id "power:GND")
  (at 85.09 54.61 180)
  (unit 1)
  (body_style 1)
  (exclude_from_sim no)
  (in_bom yes)
  (on_board yes)
  (in_pos_files yes)
  (dnp no)
  (fields_autoplaced yes)
  (property "Reference" "#PWR046" (at 85.09 48.26 0) (hide yes) (show_name no) (do_not_autoplace no) (effects (font (size 1.27 1.27))))
  (property "Value" "GND" (at 85.09 49.53 0) (show_name no) (do_not_autoplace no) (effects (font (size 1.27 1.27))))
  (property "Footprint" "" (at 85.09 54.61 0) (hide yes) (show_name no) (do_not_autoplace no) (effects (font (size 1.27 1.27))))
  (property "Datasheet" "" (at 85.09 54.61 0) (hide yes) (show_name no) (do_not_autoplace no) (effects (font (size 1.27 1.27))))
  (property "Description" "Power symbol creates a global label with name \"GND\" , ground" (at 85.09 54.61 0) (hide yes) (show_name no) (do_not_autoplace no) (effects (font (size 1.27 1.27))))
  (pin "1"))
 (symbol
  (lib_id "power:GND")
  (at 72.39 67.31 0)
  (unit 1)
  (body_style 1)
  (exclude_from_sim no)
  (in_bom yes)
  (on_board yes)
  (in_pos_files yes)
  (dnp no)
  (fields_autoplaced yes)
  (property "Reference" "#PWR044" (at 72.39 73.66 0) (hide yes) (show_name no) (do_not_autoplace no) (effects (font (size 1.27 1.27))))
  (property "Value" "GND" (at 72.39 72.39 0) (show_name no) (do_not_autoplace no) (effects (font (size 1.27 1.27))))
  (property "Footprint" "" (at 72.39 67.31 0) (hide yes) (show_name no) (do_not_autoplace no) (effects (font (size 1.27 1.27))))
  (property "Datasheet" "" (at 72.39 67.31 0) (hide yes) (show_name no) (do_not_autoplace no) (effects (font (size 1.27 1.27))))
  (property "Description" "Power symbol creates a global label with name \"GND\" , ground" (at 72.39 67.31 0) (hide yes) (show_name no) (do_not_autoplace no) (effects (font (size 1.27 1.27))))
  (pin "1")))
